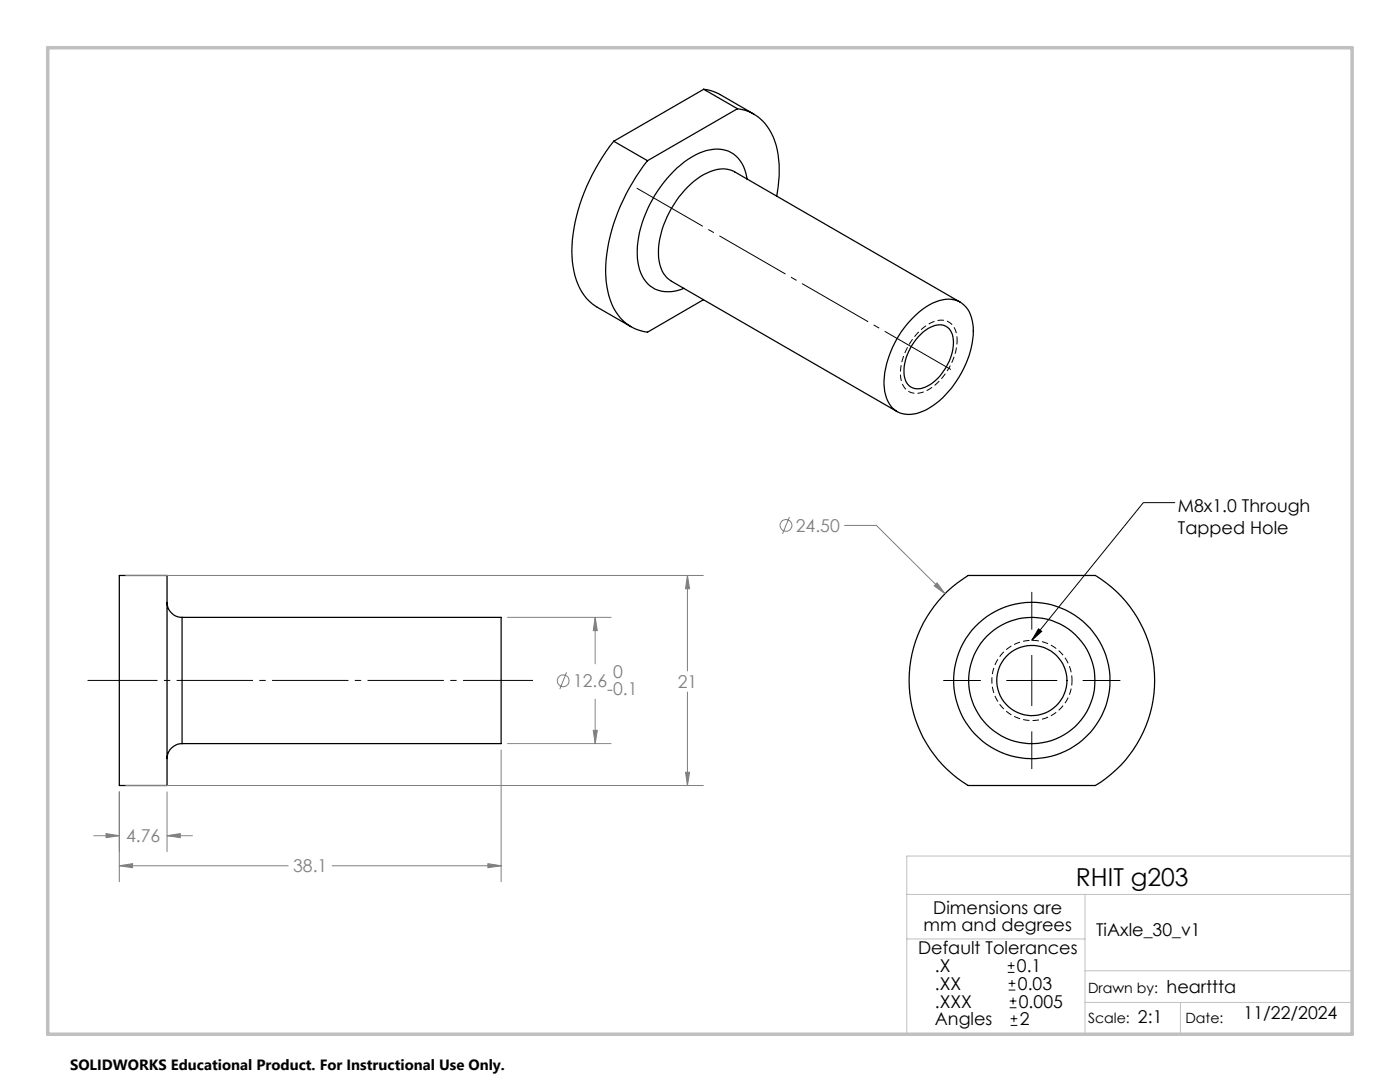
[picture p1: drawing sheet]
<svg xmlns="http://www.w3.org/2000/svg" width="279mm" height="216mm" viewBox="0 0 279 216" stroke-linecap="round" stroke-linejoin="round" font-family="sans-serif">
<g fill="none" stroke="#000" stroke-width=".25">
<path d="M140.4 17.8l1.6 .3 1.4 .6 7 4.1M140.4 17.8l6.8 3.9M140.4 17.8l-17.9 10.4M122.5 28.2a37.7 37.7 0 0 0-8.4 21.9 13.6 13.6 0 0 0 3.6 10l1.2 1 7 4.1M122.5 28.2l6.7 3.9M129.2 32.1a37.7 37.7 0 0 0-8.3 21.9 13.6 13.6 0 0 0 3.5 10l1.2 1 1.3 .7 2.3 .6 11.2-6.5M147.2 21.7a9.2 9.2 0 0 1 7.7 7.3 23.7 23.7 0 0 1 .1 10.1M147.2 21.7l-18 10.4M149.1 35.7a6.4 6.4 0 0 0-4.9-5.9 10.7 10.7 0 0 0-8.3 3.1 24.4 24.4 0 0 0-8.7 17.9 7.5 7.5 0 0 0 3.5 6.9 7.2 7.2 0 0 0 5.8-.2M182.3 63.3a9.9 9.9 0 0 1 7.6-3.6 5.1 5.1 0 0 1 4.2 4.9 17.7 17.7 0 0 1-3.7 12.1 14.6 14.6 0 0 1-7.5 5.8 4.7 4.7 0 0 1-6.2-3.7 14.8 14.8 0 0 1 1.8-10.3l1.5-2.4zM183.3 67.2a5.8 5.8 0 0 1 4.7-2.4 3.1 3.1 0 0 1 2.3 3.5 10.6 10.6 0 0 1-5.6 8.9 2.81 2.81 0 0 1-4.3-2.3 10.2 10.2 0 0 1 2.9-7.7zM191.6 60.3l-45-26a5.7 5.7 0 0 0-5.5 .2 19.1 19.1 0 0 0-8.7 10.5 12.5 12.5 0 0 0-.3 9l1 1.4 .8 .7 45.1 26"/>
<path d="M23.8 114.8h9.5v41.9h-9.5zM189 118l2-1.7 2.2-1.5h25.4a24.5 24.5 0 0 1 0 41.9h-25.4a24.5 24.5 0 0 1-4.2-38.7zM33.3 120.2a3 3 0 0 0 3 3M36.3 123.2h63.7v25.2h-63.7M36.3 123.2v25.2M36.3 148.4a3 3 0 0 0-3 3"/>
<circle cx="205.9" cy="135.8" r="15.6"/>
<circle cx="205.9" cy="135.8" r="12.6"/>
<circle cx="205.9" cy="135.8" r="7"/>
</g>
<g fill="none" stroke="#808080" stroke-width=".2">
<path d="M25.1 114.8h115.3M137.2 114.8l.4 2.7h-.8zM137.2 114.8v19.1M157.6 103.2l-1.4 3.3M168.6 104.8h6.3l13.7 13.7M187 116.3l1.6 2.2-2.2-1.6zM101.3 123.2h20.7M113.1 134.2l-1.4 3.3M118.8 123.2l.4 2.6h-.8zM118.8 123.2v9.3M118.8 139.5v8.9M137.2 138.1v18.6"/>
<path d="M23.8 158v17.9M25.1 156.7h115.3M33.3 158v11.9M100 149.6v26.3M101.3 148.4h20.7M118.4 145.7h.8l-.4 2.7zM136.8 154.1h.8l-.4 2.6zM18.7 166.8h5.1M21.2 166.3l2.6 .5-2.6 .3zM23.8 172.8l2.7-.5v.8zM23.8 172.8h33.7M33.3 166.8l2.7-.5v.8z"/>
<path d="M33.3 166.8h5.1M66.3 172.8h33.7M97.4 172.3l2.6 .5-2.6 .3z"/>
<circle cx="156.9" cy="104.8" r="1.18"/>
<circle cx="112.4" cy="135.9" r="1.18"/>
</g>
<g fill="none" stroke="#000" stroke-width=".2">
<path d="M205.9 118.1v7.5M234.5 100.3h-6.3l-22.3 27.5M188.2 135.8h7.6M200.8 135.8h10.2M205.9 130.7v10.2M207.3 125.5l.6 .5-2 1.8zM216.1 135.8h7.5M205.9 145.9v7.6M201.1 194h1.4M201.1 192.7h1.4M201.3 197.6h1.3M201.3 196.2h1.3"/>
<path d="M201.5 199.7h1.3M201.8 192v1.4M202 195.5v1.4M202.2 199.1v1.3M201.5 201.1h1.3M201.7 204.6h1.3M201.7 203.3h1.3M202.4 202.6v1.3"/>
</g>
<path d="M213.9 135.8a8 8 0 0 1-11.8 7 8 8 0 0 1-.4-13.8 8 8 0 0 1 12.2 6.4v.4" fill="none" stroke="#000" stroke-width=".2" stroke-dasharray="1.3 .6" stroke-dashoffset=".3" stroke-linecap="butt"/>
<path d="M191 67.9a12.1 12.1 0 0 1-6.7 10.3 3.2 3.2 0 0 1-4.6-3 12 12 0 0 1 6.6-11 3.2 3.2 0 0 1 4.7 3.1v.6" fill="none" stroke="#000" stroke-width=".2" stroke-dasharray="1.3 .6" stroke-dashoffset=".5" stroke-linecap="butt"/>
<path d="M17.5 135.8h88.9" fill="none" stroke="#000" stroke-width=".2" stroke-dasharray="15.2 1.3 1.3 1.3" stroke-dashoffset="1.3" stroke-linecap="butt"/>
<path d="M126 36.9l64.9 37.5" fill="none" stroke="#000" stroke-width=".2" stroke-dasharray="15.2 1.3 1.3 1.3" stroke-dashoffset="-1.3" stroke-linecap="butt"/>
<path d="M181 178.5h88.8M181 170.8h88.8v35.6h-88.8zM216.5 178.5v27.9M181 187.4h35.5M216.5 193.7h53.3M216.5 200h53.3M235.6 200v6.4" fill="none" stroke="#c0c0c0" stroke-width=".2"/>
<path d="M9.5 9.5h260.3v196.9h-260.3z" fill="none" stroke="#c0c0c0" stroke-width=".7"/>
<path d="M118.8 123.2l.4 2.6h-.8zM118.4 145.7h.8l-.4 2.7zM137.2 114.8l.4 2.7h-.8zM136.8 154.1h.8l-.4 2.6zM23.8 172.8l2.7-.5v.8zM97.4 172.3l2.6 .5-2.6 .3zM33.3 166.8l2.7-.5v.8zM21.2 166.3l2.6 .5-2.6 .3zM187 116.3l-.6 .6 2.2 1.6z" fill="#808080"/>
<path d="M207.3 125.5l.6 .5-2 1.8z" fill="#000"/>
<text font-size="4.9" x="214.7" y="176.7">RHIT g203</text>
<g font-size="3.5" fill="#808080">
<text x="158.8" y="106.2">24.50</text>
<text x="114.4" y="137.2">12.6</text>
<text x="122.4" y="135.2">0</text>
<text x="135.3" y="137.3">21</text>
<text x="121.2" y="138.7">-0.1</text>
<text x="25.2" y="168.1">4.76</text>
<text x="58.5" y="174.1">38.1</text>
</g>
<g font-size="3.5">
<text x="235.1" y="102.1">M8x1.0 Through</text>
<text x="235.1" y="106.6">Tapped Hole</text>
<text x="184.3" y="185.9">mm and degrees</text>
<text x="186.3" y="182.3">Dimensions are</text>
<text x="183.2" y="190.3">Default Tolerances</text>
<text x="218.8" y="186.8">TiAxle_30_v1</text>
<text x="186.6" y="194">.X</text>
<text x="186.6" y="197.5">.XX</text>
<text x="202.9" y="194">0.1</text>
<text x="203.1" y="197.5">0.03</text>
<text x="186.6" y="201.1">.XXX</text>
<text x="203.3" y="201.1">0.005</text>
<text x="232.8" y="198.1">hearttta</text>
<text x="248.2" y="203.3">11/22/2024</text>
<text x="186.6" y="204.6">Angles</text>
<text x="203.5" y="204.6">2</text>
<text x="227.1" y="204.1">2:1</text>
</g>
<text font-size="3" x="14" y="213.5">SOLIDWORKS Educational Product. For Instructional Use Only.</text>
<g font-size="2.8">
<text x="217.2" y="198.1">Drawn by:</text>
<text x="217.2" y="204.1">Scale:</text>
<text x="236.6" y="204.1">Date:</text>
</g>
</svg>
